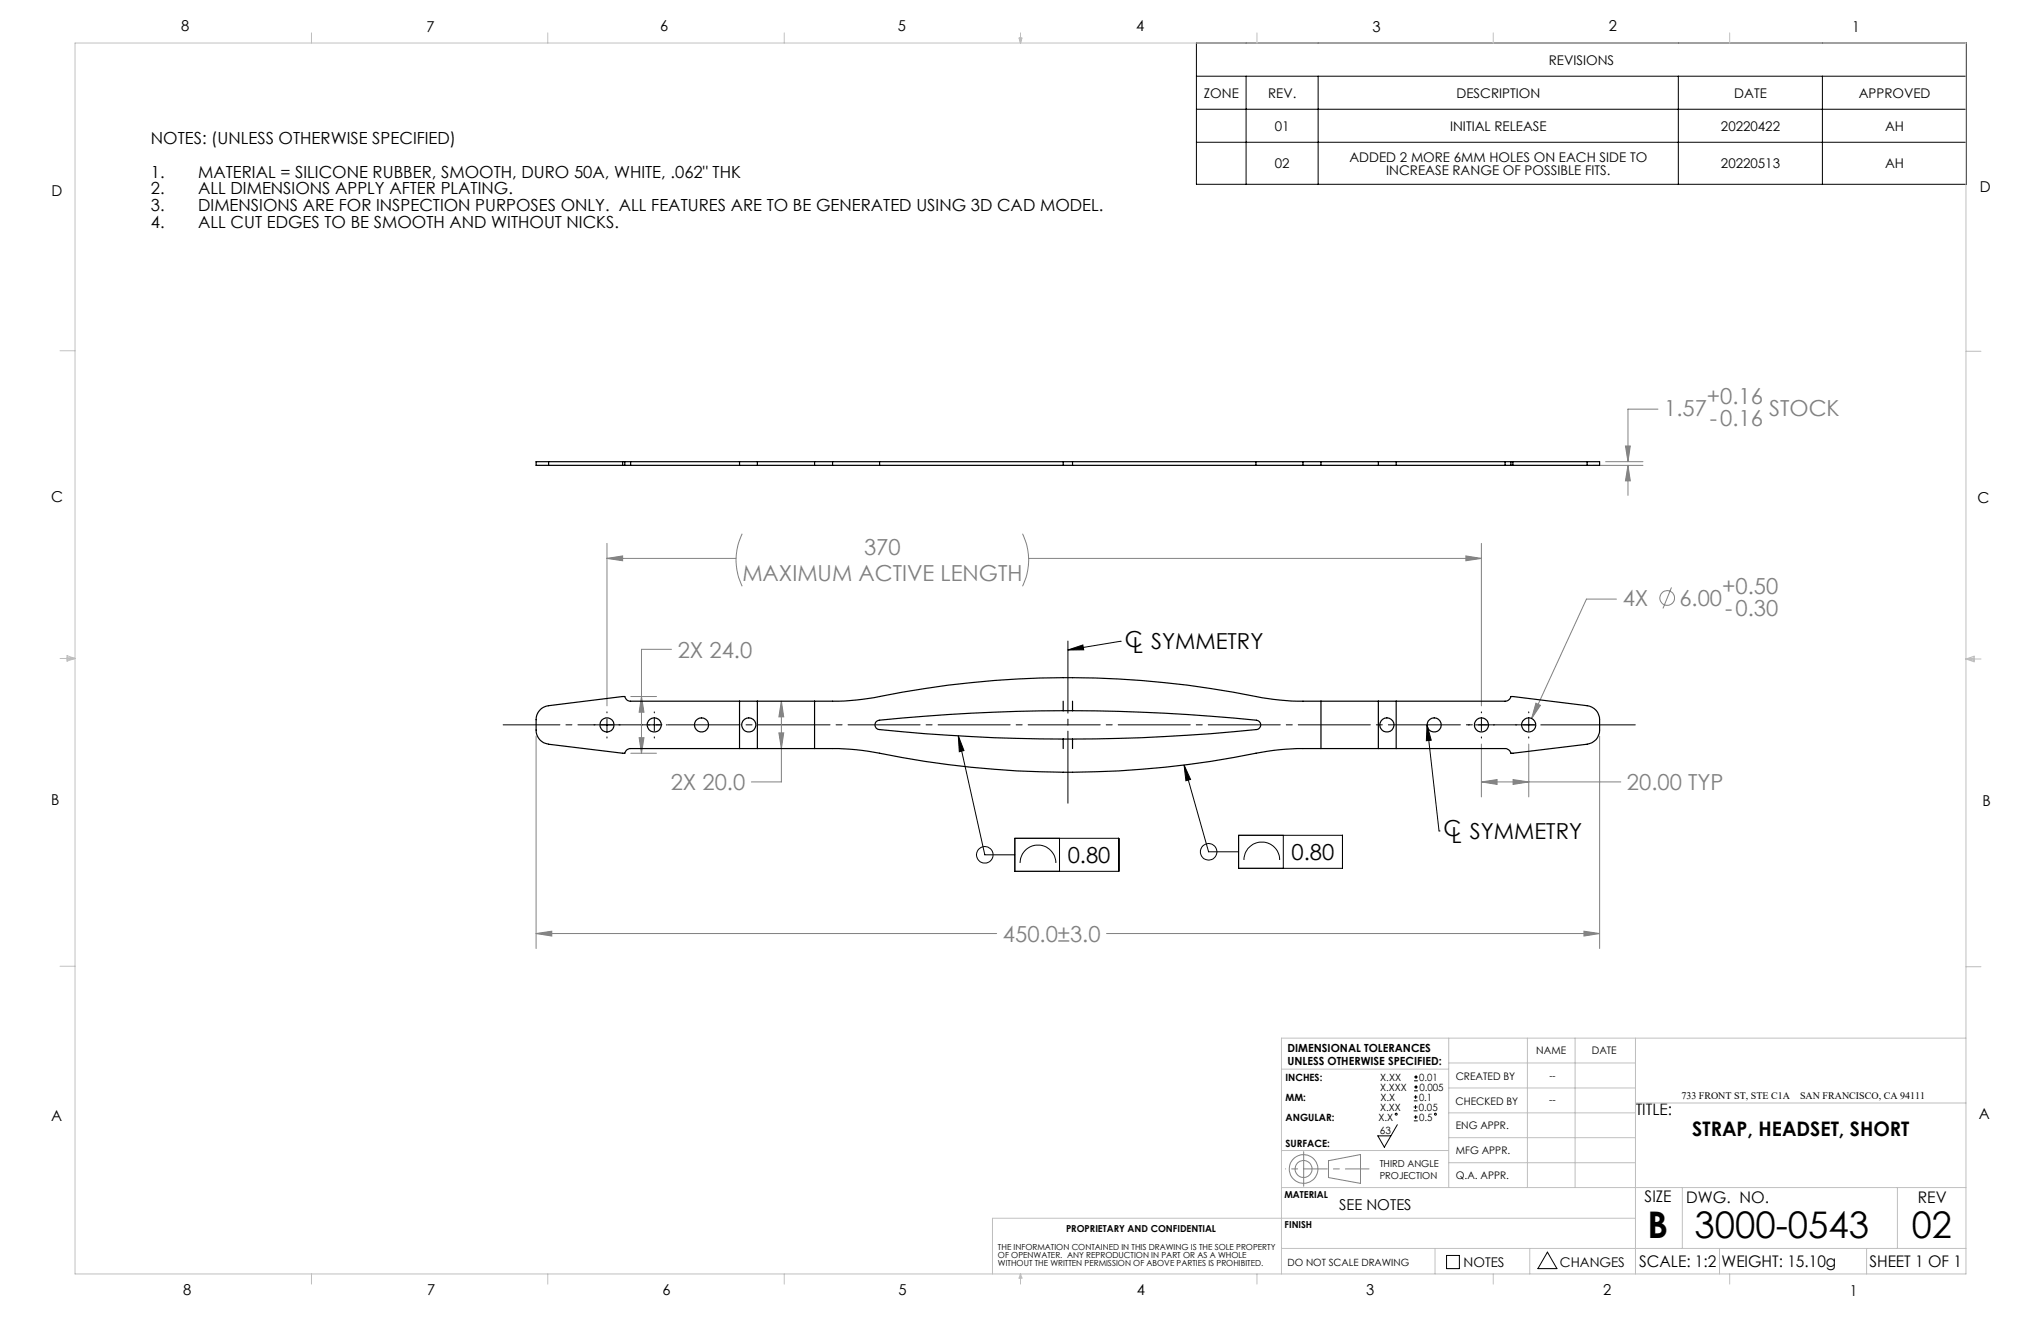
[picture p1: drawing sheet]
<svg xmlns="http://www.w3.org/2000/svg" width="432mm" height="279mm" viewBox="0 0 432 279" stroke-linecap="round" stroke-linejoin="round" font-family="sans-serif">
<g fill="none" stroke="#808080" stroke-width=".21">
<path d="M337 98.4h10.6M339.7 97.6h7.9M343.9 94.3h1l-.5 3.3zM344.4 98.4v6.4M344.4 98.4l.5 3.3h-1zM350.8 86.5h-6.4v11.1M128.4 114.9v34.4M128.4 118.1h27.3M128.4 118.1l3.3-.5v1zM157 112.9a12.5 12.5 0 0 0 0 11.1M216.3 112.9a12.5 12.5 0 0 1 0 11.1M217.6 118.1h95.8"/>
<path d="M310.1 117.6l3.3 .5-3.3 .5zM313.4 114.9v34.4M142.1 137.3h-6.4v22M342 126.7h-6.4l-11.6 25.3M353.6 124.2l-1.8 4.5M113.4 155.7v44.9M133.5 159.3h5.4M133.5 147.3h5.4M135.2 156h1l-.5 3.3zM135.7 147.3l.5 3.3h-1zM164.8 155h1l-.5 3.3zM165.3 148.3v17.1h-6.3"/>
<path d="M165.3 148.3l.5 3.3h-1zM313.4 157.4v11.2M323.4 157.4v11.2M324.9 148.7l1 .5-1.9 2.8zM338.4 155.7v44.9M313.4 165.4l3.3-.5v1zM313.4 165.4h29.5M320.1 164.9l3.3 .5-3.3 .5zM113.4 197.4h97.5M113.4 197.4l3.3-.4v1zM234.1 197.4h104.3M335.1 197l3.3 .4-3.3 .6z"/>
<path d="M281.1 245.5l6.7-1.3v6.1l-6.7-1.2z"/>
<circle cx="352.7" cy="126.5" r="1.56"/>
<circle cx="275.8" cy="247.3" r="1.8"/>
<circle cx="275.8" cy="247.3" r="3"/>
</g>
<g fill="none" stroke="#000" stroke-width=".21">
<path d="M253.1 9.1h162.9v29.9h-162.9zM253.1 16.1h162.9M263.6 16.1v22.9M278.9 16.1v22.9M355.1 16.1v22.9M385.6 16.1v22.9M253.1 23.1h162.9M253.1 30.1h162.9M225.9 137.5l3.2-1.1 .2 1zM237 135.6l-11.1 1.9M237 135.6h.1M125.7 153.3h.2"/>
<path d="M127.1 153.3h2.6M128.4 150.6v.2M128.4 152v2.6M128.4 155.9v.2M131 153.3h.2M135.6 153.3h.3M137.2 153.3h2.5M138.4 150.6v.2M138.4 152v2.6M138.4 155.9v.2M141 153.3h.2M202.7 155.6l1.2 3.2-.9 .2z"/>
<path d="M202.7 155.6l5.7 25.2h6.3M301.9 153.3l.9 3.3-1 .1zM301.9 153.3l2.5 22.5M310.7 153.3h.2M312.1 153.3h2.6M313.4 150.6v.2M313.4 152v2.6M313.4 155.9v.2M315.9 153.3h.3M320.6 153.3h.3M322.2 153.3h2.5M323.4 150.6v.2"/>
<path d="M323.4 152v2.6M323.4 155.9v.2M326 153.3h20M214.7 177.3h22v7h-22zM224.2 177.3v7M250.5 161.8l1.4 3.1-1 .2zM250.5 161.8l5.2 18.4h6.3M262 176.7h22v7h-22zM271.5 176.7v7M304.4 175.8h.1M215.8 182.5a3.8 3.8 0 0 1 3.8-3.7 3.8 3.8 0 0 1 3.8 3.7M263.2 181.9a3.8 3.8 0 0 1 3.7-3.8 3.8 3.8 0 0 1 3.8 3.8"/>
<path d="M295.6 237.9l-2.7 4.7-1.4-2.4h2.8M299.1 234.9h.8M299.1 234.1h.8M299.1 232.8h.8M299.1 232h.8M299.1 237.1h.8M299.1 236.3h.8M299.2 228.6h.8M299.2 227.8h.8M299.2 230.7h.8M299.2 229.9h.8M299.5 233.8v.8"/>
<path d="M299.5 231.6v.8M299.5 235.9v.8M299.6 227.4v.8M299.6 229.5v.8M306 265.5h2.8v2.8h-2.8zM327.4 264.8l2 3.5h-4z"/>
<circle cx="208.4" cy="180.8" r="1.76"/>
<circle cx="255.7" cy="180.2" r="1.76"/>
<circle cx="295.4" cy="235.7" r=".2"/>
<circle cx="303.7" cy="235.7" r=".2"/>
</g>
<path d="M106.4 153.3h218.4" fill="none" stroke="#000" stroke-width=".21" stroke-dasharray="15.2 1.3 1.3 1.3" stroke-dashoffset="3.2"/>
<path d="M225.9 134.6v36.3" fill="none" stroke="#000" stroke-width=".21" stroke-dasharray="15.2 1.3 1.3 1.3" stroke-dashoffset="-1"/>
<path d="M275.8 247.2h13.8" fill="none" stroke="#808080" stroke-width=".21" stroke-dasharray="15.2 1.3 1.3 1.3" stroke-dashoffset="10.2"/>
<path d="M275.8 247.2v-3.6M275.8 247.2v3.7" fill="none" stroke="#808080" stroke-width=".21" stroke-dasharray="15.2 1.3 1.3 1.3"/>
<path d="M275.8 247.2h-3.8" fill="none" stroke="#808080" stroke-width=".21" stroke-dasharray="15.2 1.3 1.3 1.3" stroke-dashoffset="15.2"/>
<g fill="none" stroke="#c0c0c0" stroke-width=".21">
<path d="M15.9 9.1h400v260.4h-400zM65.9 6.9v2.2M115.9 6.9v2.2M165.9 6.9v2.2M215.6 8h.6l-.3 1.1zM215.7 8l.2 1.1M215.9 6.9v2.2M216 8l-.1 1.1M265.9 6.9v2.2M315.9 6.9v2.2M365.9 6.9v2.2M12.7 74.2h3.2"/>
<path d="M415.9 74.3h3.2M12.7 139.3h3.2M14.2 139.1l1.7 .2M14.2 138.7l1.7 .6-1.7 .5zM15.9 139.3l-1.7 .3M415.9 139.4h3.2M415.9 139.4l1.8-.6v1.2zM415.9 139.4l1.8 .3M417.7 139.2l-1.8 .2M12.7 204.4h3.2M306.5 219.6v31.6M323.1 219.6v31.6"/>
<path d="M333.2 219.6v31.6M346 219.6v49.9M415.9 204.5h3.2M415.9 219.6h-144.8v49.9M271.1 226.1h35.4M306.5 235.4h39.5M306.5 230.1h39.5M306.5 224.8h39.5M346 233.3h69.9M271.1 251.2h144.8M271.1 243.3h35.4M306.5 245.9h39.5"/>
<path d="M306.5 240.6h39.5M346 257.7h-136v11.8M355.9 251.2v12.9M401.4 251.2v12.9M65.9 269.5v2.1M115.9 269.5v2.1M165.9 269.5v2.1M215.9 269.5v2.1M215.9 269.5l.3 .8h-.6zM265.9 269.5v2.1M271.1 264.1h144.8M303.6 264.1v5.4"/>
<path d="M315.9 269.5v2.1M323.6 264.1v5.4M363.8 264.1v5.4M365.9 269.5v2.1M394.9 264.1v5.4"/>
</g>
<path d="M301.9 153.3l.9 3.3-1 .1zM225.9 137.5l3.2-1.1 .2 1zM202.7 155.6l1.2 3.2-.9 .2zM250.5 161.8l1.4 3.1-1 .2z" fill="#000"/>
<path d="M128.4 118.1l3.3-.5v1zM310.1 117.6l3.3 .5-3.3 .5zM324.9 148.7l-.9 3.3 1.9-2.8zM135.2 156h1l-.5 3.3zM135.7 147.3l.5 3.3h-1zM164.8 155h1l-.5 3.3zM165.3 148.3l.5 3.3h-1zM113.4 197.4l3.3-.4v1zM335.1 197l3.3 .4-3.3 .6zM313.4 165.4l3.3-.5v1zM320.1 164.9l3.3 .5-3.3 .5zM344.4 98.4l.5 3.3h-1zM343.9 94.3h1l-.5 3.3z" fill="#808080"/>
<g fill="none" stroke="#000" stroke-width=".25">
<path d="M116.1 97.6h-2.7v.8h2.7M116.1 98.4h16.1M116.1 97.6h16.1M116.1 97.6v.8M131.7 97.6v.8M132.2 98.4h1.2M132.2 97.6h1.2M132.2 97.6v.8M133.4 98.4h42.7M133.4 97.6h42.7M133.4 97.6v.8M156.5 97.6v.8"/>
<path d="M160.2 97.6v.8M172.3 97.6v.8M176.1 98.4h10M176.1 97.6h10M176.1 97.6v.8M186.1 98.4h38.8M186.1 97.6h38.8M186.1 97.6v.8M224.9 97.6v.8M224.9 98.4h2M224.9 97.6h2M226.9 98.4h38.8"/>
<path d="M226.9 97.6h38.8M226.9 97.6v.8M265.7 98.4h10M265.7 97.6h10M265.7 97.6v.8M275.7 98.4h42.7M275.7 97.6h42.7M275.7 97.6v.8M279.5 97.6v.8M291.6 97.6v.8M295.4 97.6v.8M318.4 98.4h1.3"/>
<path d="M318.4 97.6h1.3M318.4 97.6v.8M319.7 98.4h16.1M319.7 97.6h16.1M319.7 97.6v.8M320.1 97.6v.8M335.8 97.6h2.6v.8h-2.6M335.8 97.6v.8M114.2 150.2a2.91 2.91 0 0 1 1.9-.9l16.1-2a1.23 1.23 0 0 0 1.2 1h42.7a50.3 50.3 0 0 0 10-1 202.8 202.8 0 0 1 82.1 .4l6.2 .6h44a1.31 1.31 0 0 0 1.3-1l16.1 2a2.97 2.97 0 0 1 2.6 2.9 5.3 5.3 0 0 1-.4 3.8 3.2 3.2 0 0 1-2.2 1.4l-16.1 1.9a1.31 1.31 0 0 0-1.3-1h-42.7a51 51 0 0 0-10 1 201 201 0 0 1-82-.4l-6.3-.6h-44a1.23 1.23 0 0 0-1.2 1l-16.1-1.9a2.97 2.97 0 0 1-2.7-3 5.5 5.5 0 0 1 .4-3.7zM156.5 148.3v10M160.2 148.3v10M172.3 148.3v10"/>
<path d="M224.9 150.3h2M224.9 150.3a370.7 370.7 0 0 0-39.2 2.1 .98 .98 0 0 0-.6 1.1 .98 .98 0 0 0 .9 .8 397 397 0 0 0 38.9 2M224.9 156.3h2M224.9 148.3v2M224.9 156.3v2M226.9 150.3a372 372 0 0 1 39.3 2.1 .98 .98 0 0 1 .5 1.1 .98 .98 0 0 1-.9 .8 398.5 398.5 0 0 1-38.9 2M226.9 148.3v2M226.9 156.3v2M279.5 148.3v10M291.6 148.3v10M295.4 148.3v10"/>
<circle cx="128.4" cy="153.3" r="1.51"/>
<circle cx="138.4" cy="153.3" r="1.49"/>
<circle cx="148.4" cy="153.3" r="1.49"/>
<circle cx="158.4" cy="153.3" r="1.49"/>
<circle cx="293.4" cy="153.3" r="1.49"/>
<circle cx="303.4" cy="153.3" r="1.5"/>
<circle cx="313.4" cy="153.3" r="1.49"/>
<circle cx="323.4" cy="153.3" r="1.5"/>
</g>
<g font-size="7.8">
<text x="348.5" y="261.9">B</text>
<text x="358.5" y="261.9">3000-0543</text>
<text x="404.5" y="261.8">02</text>
</g>
<g font-size="4.7" fill="#808080">
<text x="352.1" y="88">1.57</text>
<text x="361.1" y="85.5">+0.16</text>
<text x="374.3" y="88">STOCK</text>
<text x="361.8" y="90">-0.16</text>
<text x="182.8" y="117.4">370</text>
<text x="157.1" y="123">MAXIMUM ACTIVE LENGTH</text>
<text x="364.4" y="125.7">+0.50</text>
<text x="343.3" y="128.2">4X</text>
<text x="355.3" y="128.2">6.00</text>
<text x="365" y="130.2">-0.30</text>
<text x="143.4" y="139.1">2X 24.0</text>
<text x="141.9" y="167.1">2X 20.0</text>
<text x="344.2" y="167.1">20.00 TYP</text>
<text x="212.2" y="199.2">450.0±3.0</text>
</g>
<g font-size="4.7">
<text x="237.9" y="136.8">C</text>
<text x="239.7" y="138.1">L SYMMETRY</text>
<text x="305.4" y="176.9">C</text>
<text x="307.1" y="178.2">L SYMMETRY</text>
<text x="225.9" y="182.5">0.80</text>
<text x="273.3" y="181.9">0.80</text>
</g>
<text font-size="4.2" x="358" y="240.3">STRAP, HEADSET, SHORT</text>
<g font-size="3.5">
<text x="31.9" y="30.5">NOTES: (UNLESS OTHERWISE SPECIFIED)</text>
<text x="31.9" y="37.6">1.</text>
<text x="31.9" y="41.1">2.</text>
<text x="41.9" y="37.6">MATERIAL = SILICONE RUBBER, SMOOTH, DURO 50A, WHITE, .062&quot; THK</text>
<text x="41.9" y="41.1">ALL DIMENSIONS APPLY AFTER PLATING.</text>
<text x="31.9" y="44.6">3.</text>
<text x="41.9" y="44.6">DIMENSIONS ARE FOR INSPECTION PURPOSES ONLY. ALL FEATURES ARE TO BE GENERATED USING 3D CAD MODEL.</text>
<text x="31.9" y="48.1">4.</text>
<text x="41.9" y="48.1">ALL CUT EDGES TO BE SMOOTH AND WITHOUT NICKS.</text>
</g>
<g font-size="3.4">
<text x="346.1" y="235.9">TITLE:</text>
<text x="347.9" y="254.3">SIZE</text>
<text x="356.7" y="254.4">DWG. NO.</text>
<text x="405.7" y="254.5">REV</text>
<text x="346.8" y="267.9">SCALE: 1:2</text>
<text x="364.2" y="267.9">WEIGHT: 15.10g</text>
<text x="395.5" y="267.9">SHEET 1 OF 1</text>
</g>
<g font-size="3.2">
<text x="38.3" y="6.7">8</text>
<text x="90.2" y="6.7">7</text>
<text x="139.7" y="6.5">6</text>
<text x="190" y="6.5">5</text>
<text x="240.4" y="6.5">4</text>
<text x="290.4" y="6.7">3</text>
<text x="340.4" y="6.5">2</text>
<text x="391.9" y="6.7">1</text>
<text x="10.9" y="41.6">D</text>
<text x="418.9" y="40.7">D</text>
<text x="10.9" y="106.3">C</text>
<text x="418.4" y="106.4">C</text>
<text x="10.8" y="170.2">B</text>
<text x="419.4" y="170.6">B</text>
<text x="10.8" y="237.2">A</text>
<text x="418.6" y="236.8">A</text>
<text x="283.3" y="255.9">SEE NOTES</text>
<text x="38.8" y="273.8">8</text>
<text x="90.4" y="273.8">7</text>
<text x="140.2" y="273.8">6</text>
<text x="190.1" y="273.9">5</text>
<text x="240.5" y="273.8">4</text>
<text x="289" y="273.9">3</text>
<text x="339.1" y="273.8">2</text>
<text x="391.4" y="274.1">1</text>
</g>
<g font-size="2.8">
<text x="327.7" y="13.7">REVISIONS</text>
<text x="254.7" y="20.7">ZONE</text>
<text x="268.3" y="20.7">REV.</text>
<text x="308.1" y="20.7">DESCRIPTION</text>
<text x="366.9" y="20.7">DATE</text>
<text x="393.2" y="20.7">APPROVED</text>
<text x="269.7" y="27.6">01</text>
<text x="306.8" y="27.6">INITIAL RELEASE</text>
<text x="364.1" y="27.6">20220422</text>
<text x="398.8" y="27.6">AH</text>
<text x="269.7" y="35.6">02</text>
<text x="285.5" y="34.2">ADDED 2 MORE 6MM HOLES ON EACH SIDE TO</text>
<text x="364.1" y="35.6">20220513</text>
<text x="398.8" y="35.6">AH</text>
<text x="293.3" y="37">INCREASE RANGE OF POSSIBLE FITS.</text>
<text x="309.6" y="268">NOTES</text>
<text x="330" y="268">CHANGES</text>
</g>
<g font-size="2.4">
<text x="272.4" y="222.5">DIMENSIONAL TOLERANCES</text>
<text x="272.4" y="225.3">UNLESS OTHERWISE SPECIFIED:</text>
</g>
<g font-size="2.2">
<text x="325" y="222.9">NAME</text>
<text x="336.8" y="222.9">DATE</text>
<text x="308" y="233.6">CHECKED BY</text>
<text x="308" y="228.4">CREATED BY</text>
<text x="308" y="238.8">ENG APPR.</text>
<text x="308" y="244">MFG APPR.</text>
<text x="308" y="249.3">Q.A. APPR.</text>
</g>
<g font-size="2.1">
<text x="272" y="228.6">INCHES:</text>
<text x="272" y="232.8">MM:</text>
<text x="292" y="230.7">X.XXX</text>
<text x="292" y="228.6">X.XX</text>
<text x="292.1" y="232.8">X.X</text>
<text x="300.2" y="232.8">0.1</text>
<text x="300.3" y="228.6">0.01</text>
<text x="300.3" y="230.7">0.005</text>
<text x="327.8" y="233.4">--</text>
<text x="355.7" y="232.4">733 FRONT ST, STE C1A</text>
<text x="380.8" y="232.4">SAN FRANCISCO, CA 94111</text>
<text x="272" y="237">ANGULAR:</text>
<text x="291.6" y="237">X.X</text>
<text x="291.9" y="239.8">63</text>
<text x="292" y="234.9">X.XX</text>
<text x="300.2" y="234.9">0.05</text>
<text x="300.2" y="237">0.5</text>
<text x="272" y="242.6">SURFACE:</text>
<text x="272.4" y="267.8">DO NOT SCALE DRAWING</text>
</g>
<g font-size="2">
<text x="327.8" y="228.3">--</text>
<text x="291.9" y="246.8">THIRD ANGLE</text>
<text x="291.9" y="249.3">PROJECTION</text>
<text x="271.7" y="253.4">MATERIAL</text>
<text x="225.5" y="260.6">PROPRIETARY AND CONFIDENTIAL</text>
<text x="271.8" y="259.7">FINISH</text>
</g>
<g font-size="1.8">
<text x="211.1" y="264.3">THE INFORMATION CONTAINED IN THIS DRAWING IS THE SOLE PROPERTY</text>
<text x="211.1" y="266.1">OF OPENWATER. ANY REPRODUCTION IN PART OR AS A WHOLE</text>
<text x="211.1" y="267.8">WITHOUT THE WRITTEN PERMISSION OF ABOVE PARTIES IS PROHIBITED.</text>
</g>
</svg>
